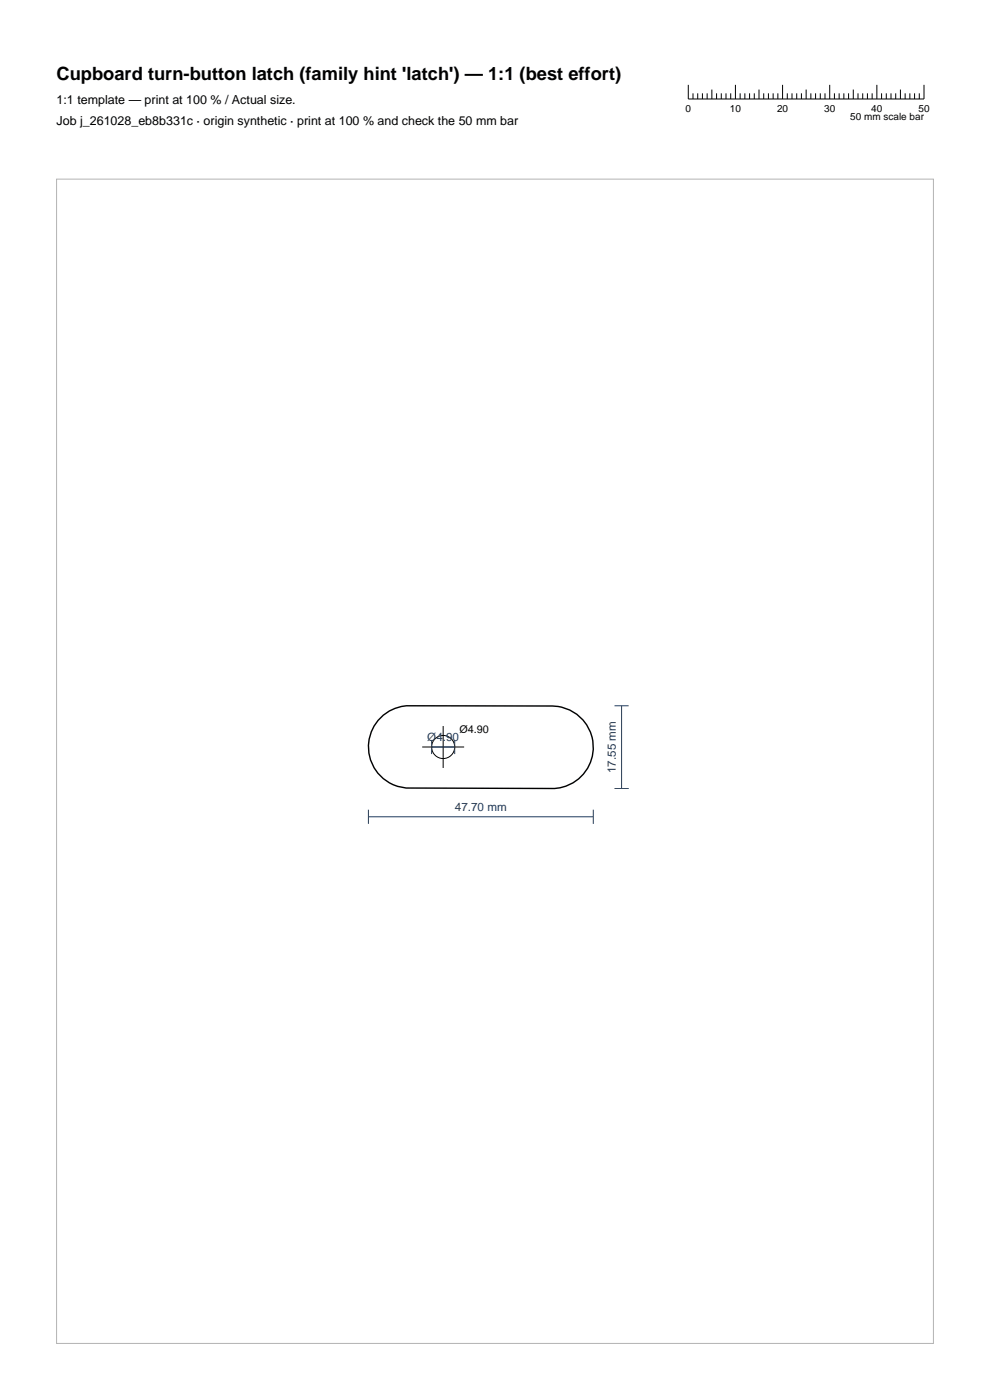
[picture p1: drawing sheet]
<svg xmlns="http://www.w3.org/2000/svg" width="210mm" height="297mm" viewBox="0 0 210 297" stroke-linecap="round" stroke-linejoin="round" font-family="sans-serif">
<g fill="none" stroke="#000" stroke-width=".21">
<path d="M146 18v3h50v-3M147 19.8v1.2M148 19.8v1.2M149 19.8v1.2M150 19.8v1.2M151 19v2M152 19.8v1.2M153 19.8v1.2M154 19.8v1.2M155 19.8v1.2M156 18v3M157 19.8v1.2"/>
<path d="M158 19.8v1.2M159 19.8v1.2M160 19.8v1.2M161 19v2M162 19.8v1.2M163 19.8v1.2M164 19.8v1.2M165 19.8v1.2M166 18v3M167 19.8v1.2M168 19.8v1.2M169 19.8v1.2"/>
<path d="M170 19.8v1.2M171 19v2M172 19.8v1.2M173 19.8v1.2M174 19.8v1.2M175 19.8v1.2M176 18v3M177 19.8v1.2M178 19.8v1.2M179 19.8v1.2M180 19.8v1.2M181 19v2"/>
<path d="M182 19.8v1.2M183 19.8v1.2M184 19.8v1.2M185 19.8v1.2M186 18v3M187 19.8v1.2M188 19.8v1.2M189 19.8v1.2M190 19.8v1.2M191 19v2M192 19.8v1.2M193 19.8v1.2"/>
<path d="M194 19.8v1.2M195 19.8v1.2M89.6 158.5h8.9M94 154v8.9"/>
<circle cx="94" cy="158.5" r="2.45"/>
</g>
<path d="M80.2 152.8a8.7 8.7 0 0 1 6-3.1l31 .1a8.8 8.8 0 0 1 8.7 8.5 8.8 8.8 0 0 1-8.2 9l-31.6-.1a8.8 8.8 0 0 1-5.9-14.4z" fill="none" stroke="#000" stroke-width=".3"/>
<path d="M91.6 158.5h4.9M91.6 157v3M96.5 157v3M130.4 149.7h2.9M131.8 149.7v17.6M78.2 173.3h47.7M78.2 171.8v3M125.9 171.8v3M130.4 167.3h2.9" fill="none" stroke="#1f3b5e" stroke-width=".21"/>
<path d="M12 38h186v247h-186z" fill="none" stroke="#b3b3b3" stroke-width=".21"/>
<text font-size="3.9" x="12" y="17">Cupboard turn-button latch (family hint 'latch') — 1:1 (best effort)</text>
<g font-size="2.6">
<text x="12" y="22">1:1 template — print at 100 % / Actual size.</text>
<text x="12" y="26.5">Job j_261028_eb8b331c · origin synthetic · print at 100 % and check the 50 mm bar</text>
</g>
<g font-size="2.5" fill="#1f3b5e">
<text x="90.6" y="157.3">Ø4.90</text>
<text x="130.7" y="164" transform="rotate(-90 130.7 164)">17.55 mm</text>
<text x="96.5" y="172.1">47.70 mm</text>
</g>
<text font-size="2.3" x="97.5" y="155.5">Ø4.90</text>
<g font-size="2.1">
<text x="145.4" y="23.8">0</text>
<text x="154.8" y="23.8">10</text>
<text x="164.8" y="23.8">20</text>
<text x="174.8" y="23.8">30</text>
<text x="184.8" y="23.8">40</text>
<text x="194.8" y="23.8">50</text>
<text x="180.4" y="25.5">50 mm scale bar</text>
</g>
</svg>
